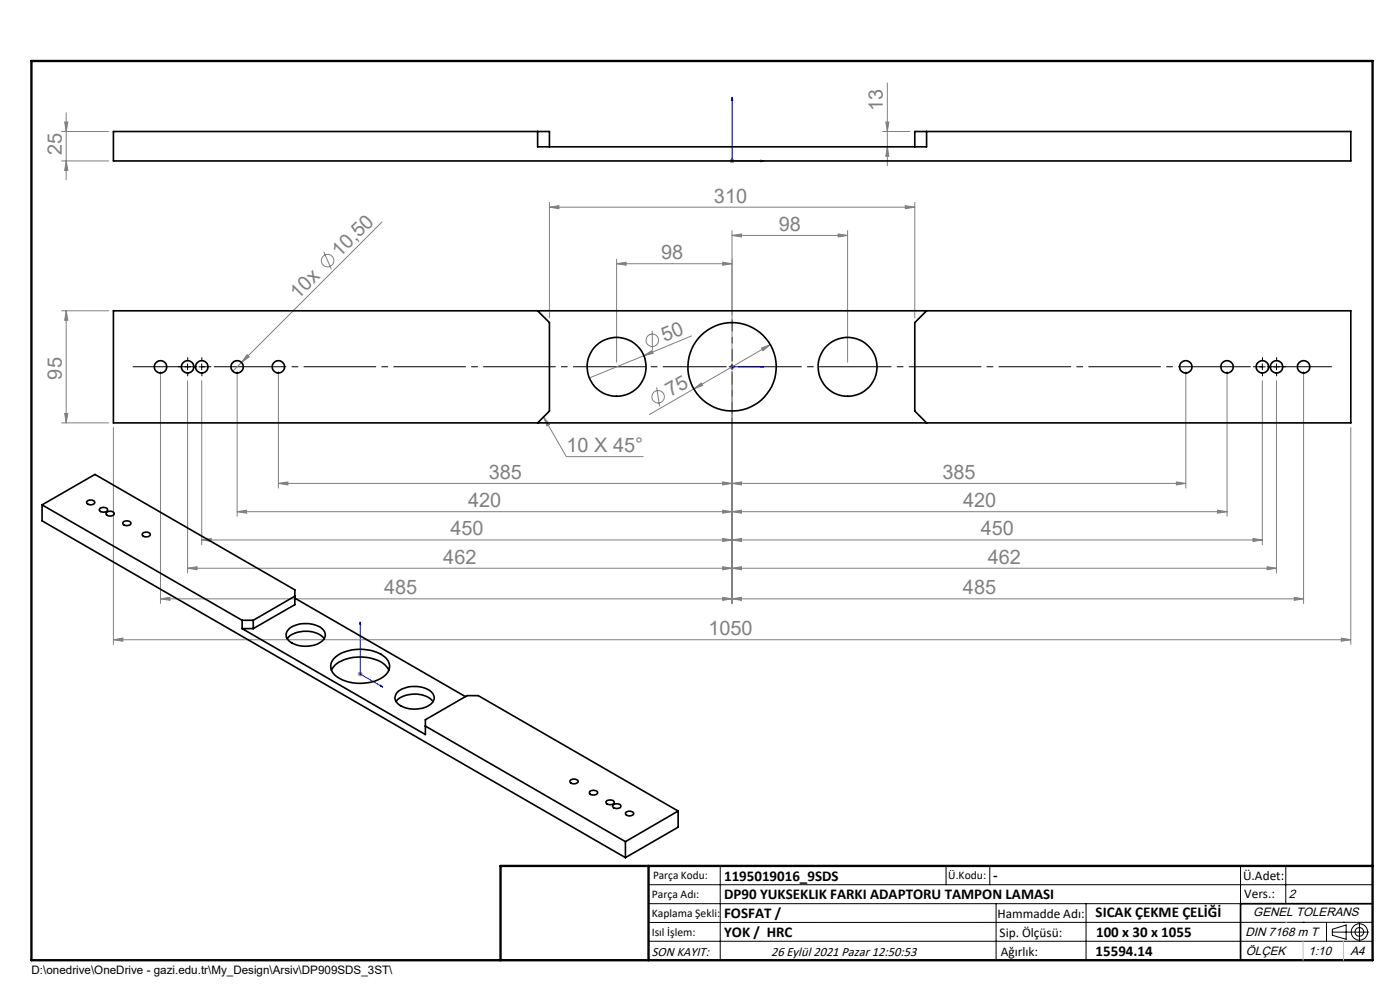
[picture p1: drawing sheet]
<svg xmlns="http://www.w3.org/2000/svg" width="297mm" height="210mm" viewBox="0 0 297 210" stroke-linecap="round" stroke-linejoin="round" font-family="sans-serif">
<g fill="none" stroke="#808080" stroke-width=".21">
<path d="M188.2 17.6v17.6M13.1 34.1h10M13.1 27.9h10M13.7 25.9h.7l-.4 2zM14 34.1l.4 2.1h-.7zM14 23.9v14.3M154.8 34.1h1M154.9 33.8l.7 .7M155.3 33.6v1M155.6 33.8l-.7 .7M187.3 27.9h5.7M187.9 25.9h.7l-.4 2z"/>
<path d="M188.2 31.1l.4 2.1h-.7zM68.7 53.4l1.6 3.7M81 47.1l-31.6 31.6M116.6 43.9l2-.3v.7zM116.6 42.9v24.5M116.6 43.9h77.5M130.8 55.9l2-.3v.7zM130.8 55v21.8M130.8 55.9h24.5M153.3 55.6l2 .3-2 .4zM155.3 49.9l2-.3v.7zM155.3 48.9v27.9"/>
<path d="M155.3 49.9h24.5M177.8 49.6l2 .3-2 .4zM179.8 48.9v27.9M192.1 43.6l2 .3-2 .4zM194.1 42.9v24.5M13.1 65.9h10M14 65.9l.4 2h-.7zM14 65.9v23.8M34 78.8v49.2M50.3 78.8v30.7M52.4 75.2l.5 .5-1.7 1.2zM59.1 78.8v24.7"/>
<path d="M136.6 75.5l1.7-1.1 .3 .6zM136.6 75.5l-11.6 4.7M138.4 70.2v4M146.7 71.3l-10.1 4.2M154.8 77.8h1M154.9 77.5l.7 .7M155.3 77.3v1M155.3 78.8v49.2M155.6 77.5l-.7 .7M161.5 73.8l1.9-.7-1.5 1.3zM163.4 73.1l-16.2 9.4M251.6 78.8v24.7"/>
<path d="M260.3 78.8v30.7M276.5 78.8v49.2M13.1 89.7h10M13.7 87.7h.7l-.4 2zM24.1 90.7v46M39.8 80.7v40.9M42.8 80.7v34.9M115.3 88.4l1.3 1.6-.6 .3zM115.3 88.4l4.9 8.5h16.3M139.3 82.2l.6 4M147.2 82.5l1.6-1.3 .3 .6zM147.2 82.5l-9.4 5.4"/>
<path d="M267.8 80.7v34.9M270.8 80.7v40.9M286.6 90.7v46M42.8 114.5l2-.3v.7zM50.3 108.5l2-.3v.7zM59.1 102.5l2-.3v.7zM59.1 102.5h192.5M153.3 108.2l2 .3-2 .4zM153.3 114.2l2 .3-2 .4zM153.3 102.2l2 .3-2 .4zM155.3 108.5l2-.3v.7zM155.3 114.5l2-.3v.7z"/>
<path d="M155.3 102.5l2-.3v.7zM249.6 102.2l2 .3-2 .4zM258.3 108.2l2 .3-2 .4zM260.3 108.5h-210M265.8 114.2l2 .3-2 .4zM267.8 114.5h-225M24.1 135.7l2-.3v.6zM24.1 135.7h262.5M34 127l2.1-.3v.6zM34 127h242.5M39.8 120.5l2-.3v.7zM153.3 126.7l2 .3-2 .3z"/>
<path d="M153.3 120.2l2 .3-2 .4zM155.3 120.5l2-.3v.7zM155.3 127l2-.3v.6zM268.8 120.2l2 .3-2 .4zM270.8 120.5h-231M274.6 126.7l1.9 .3-1.9 .3zM284.6 135.4l2 .3-2 .3zM75.9 143h1M76.1 142.6l.7 .7M76.4 142.5v1M76.8 142.6l-.7 .7"/>
<circle cx="69.5" cy="55.3" r="1.33"/>
<circle cx="138.4" cy="72.2" r="1.34"/>
<circle cx="139.6" cy="84.2" r="1.33"/>
</g>
<g fill="none" stroke="#000" stroke-width=".21">
<path d="M39.2 77.8h1.2M39.8 77.2v1.2M42.2 77.8h1.2M42.8 77.2v1.2M154.7 77.8h1.2M155.3 77.2v1.2M267.2 77.8h1.2M267.8 77.2v1.2M270.2 77.8h1.2M270.8 77.2v1.2M137.6 187.7h153.6M137.6 191.7h153.6"/>
<path d="M137.6 199.7h153.6M152.8 183.7v20M200.7 183.7v4M210 183.7v4M211.3 191.7v12M230.4 191.7v12M263.2 183.7v20M272.8 183.7v8M276.4 195.6h.1M281.4 195.6v4.1M282.6 197.7h7.8M282.6 197.1l3-.9v3l-3-.8z"/>
<path d="M285 195.6h.1M288.4 195.8v3.8M291.2 195.6l-153.6 .1"/>
<circle cx="288.4" cy="197.7" r="1.74"/>
<circle cx="288.4" cy="197.7" r=".93"/>
</g>
<path d="M155.3 20.6l.2 .7h-.3zM155.3 20.6v13.5h6.8M161.4 34l.7 .1-.7 .2zM155.2 77.8h.3zM155.3 77.8h.1M155.3 77.8h6.8M162.1 77.8h-.7h.7M76.4 131.9l.1 .6-.2-.1zM76.4 131.9v11.1l4.8 2.7M80.7 145.3l.5 .4-.5-.1z" fill="none" stroke="#00f" stroke-width=".21"/>
<g fill="none" stroke="#000" stroke-width=".21" stroke-dasharray="15.2 1.3 1.3 1.3">
<path d="M38.6 77.8h-.7M39.8 76.5v-.6M39.8 79v.7M41.1 77.8h.7M41.6 77.8h-.7M42.8 76.5v-.6M42.8 79v.7M44.1 77.8h.7M266.6 77.8h-.7M267.8 76.5v-.6M267.8 79v.7M269.1 77.8h.7"/>
<path d="M269.6 77.8h-.7M270.8 76.5v-.6M270.8 79v.7M272.1 77.8h.7"/>
</g>
<path d="M155.3 76.5v-8.7M155.3 79v8.8" fill="none" stroke="#000" stroke-width=".21" stroke-dasharray="15.2 1.3 1.3 1.3" stroke-dashoffset="12.8"/>
<path d="M154.1 77.8h-125.9M156.6 77.8h125.9" fill="none" stroke="#000" stroke-width=".21" stroke-dasharray="15.2 1.3 1.3 1.3" stroke-dashoffset="1.8"/>
<path d="M106.2 203.7h185" fill="none" stroke="#000" stroke-width=".25"/>
<path d="M291.2 191.7h-28v12" fill="none" stroke="#000" stroke-width=".35"/>
<path d="M6.7 12.9h284.5v190.8h-284.5zM137.6 183.7v20M291.2 183.7h-185v20" fill="none" stroke="#000" stroke-width=".5"/>
<path d="M272.8 195.6h.1M276.4 199.7v4M285 199.7v4" fill="none" stroke="#c0c0c0" stroke-width=".21"/>
<g fill="#00f">
<path d="M80.7 145.3l.5 .4-.5-.1zM76.4 131.9l.1 .6-.2-.1zM161.4 34l.7 .1-.7 .2zM155.3 20.6l.2 .7h-.3z"/>
<path d="M161.4 77.8h.7zM155.2 77.8h.3z"/>
</g>
<g fill="#808080">
<path d="M136.6 75.5l1.7-1.1 .3 .6z"/>
<path d="M52.4 75.2l.5 .5-1.7 1.2z"/>
<path d="M153.3 108.2l2 .3-2 .4zM50.3 108.5l2-.3v.7zM153.3 114.2l2 .3-2 .4zM42.8 114.5l2-.3v.7zM153.3 120.2l2 .3-2 .4zM39.8 120.5l2-.3v.7z"/>
<path d="M24.1 135.7l2-.3v.6zM284.6 135.4l2 .3-2 .3zM155.3 49.9l2-.3v.7zM177.8 49.6l2 .3-2 .4zM155.3 108.5l2-.3v.7zM258.3 108.2l2 .3-2 .4zM155.3 114.5l2-.3v.7zM265.8 114.2l2 .3-2 .4zM155.3 120.5l2-.3v.7zM268.8 120.2l2 .3-2 .4zM34 127l2.1-.3v.6zM153.3 126.7l2 .3-2 .3zM155.3 127l2-.3v.6zM274.6 126.7l1.9 .3-1.9 .3zM115.3 88.4l1.3 1.6-.6 .3z"/>
<path d="M116.6 43.9l2-.3v.7zM192.1 43.6l2 .3-2 .4z"/>
<path d="M153.3 102.2l2 .3-2 .4zM59.1 102.5l2-.3v.7z"/>
<path d="M153.3 55.6l2 .3-2 .4zM130.8 55.9l2-.3v.7z"/>
<path d="M161.5 73.8l.4 .6 1.5-1.3zM147.2 82.5l1.9-.7-.3-.6z"/>
<path d="M188.2 31.1l.4 2.1h-.7zM187.9 25.9h.7l-.4 2z"/>
<path d="M13.7 25.9h.7l-.4 2zM14 34.1l.4 2.1h-.7zM14 65.9l.4 2h-.7zM13.7 87.7h.7l-.4 2z"/>
<path d="M155.3 102.5l2-.3v.7zM249.6 102.2l2 .3-2 .4z"/>
</g>
<g fill="none" stroke="#000" stroke-width=".35">
<path d="M114.1 27.9v3.2h82.5v-3.2M116.6 31.1v-3.2h-92.5v6.2h262.5v-6.2h-92.5v3.2M24.1 65.9h262.5v23.8h-262.5zM114.1 65.9l2.5 2.5v18.8l-2.5 2.5M196.6 65.9l-2.5 2.5v18.8l2.5 2.5M8.9 107.1v3.4l123.8 71.4M8.9 107.1l42.5 24.5M8.9 107.1l11.2-6.5 42.4 24.5v3.2l-8.8 5M18.5 106.3a1.04 1.04 0 0 1 1.6 .3 .94 .94 0 0 1-.9 .5 .94 .94 0 0 1-.8-.6zM21.2 107.9a1.08 1.08 0 0 1 1.6 .3 1.03 1.03 0 0 1-1.7 0zM22.6 108.7a1.04 1.04 0 0 1 1.6 .3 1 1 0 0 1-1.7 0zM26.1 110.7a1.08 1.08 0 0 1 1.7 .3 1 1 0 0 1-1.8 0z"/>
<path d="M30.3 113.1a1.04 1.04 0 0 1 1.6 .3 1 1 0 0 1-1.7 0zM51.4 133.3l38.8 22.5v-3.1l8.9-5.1h2.4l42.4 24.4M51.4 131.6v1.7M51.4 133.3h2.3M51.4 131.6h2.3M53.7 131.6v1.7M60.9 135.5a5.5 5.5 0 0 1 5.9-1.3l1.2 .5 .8 .8M61.5 133.2a6.2 6.2 0 0 1 7 .4 1.72 1.72 0 0 1-.8 2.8 5.9 5.9 0 0 1-6.6-.7 1.6 1.6 0 0 1 .4-2.5zM62.5 126.9l36.2 20.9M62.5 126.5l-8.8 5.1M71 139.6a9.2 9.2 0 0 1 9.8-.8 2.67 2.67 0 0 1 1.4 3.9 7.6 7.6 0 0 1-6.8 2.2 6.2 6.2 0 0 1-5.1-2.7 2.31 2.31 0 0 1 .7-2.6zM70.3 142.2a5.1 5.1 0 0 1 4.1-2.6 8.9 8.9 0 0 1 7.3 1.5l.8 1.1"/>
<path d="M84 148.8a5.5 5.5 0 0 1 5.9-1.3l1.5 .8 .5 .5M84.3 146.8a6 6 0 0 1 7.3 .1 1.7 1.7 0 0 1-.8 2.8 5.9 5.9 0 0 1-6.6-.7 1.54 1.54 0 0 1 .1-2.2zM90.2 154l42.5 24.5M121 165.5a1.09 1.09 0 0 1 1.7 .3 1.03 1.03 0 0 1-1.8 0zM125.1 167.9a1.12 1.12 0 0 1 1.7 .3 1.03 1.03 0 0 1-1.8 0zM128.7 169.9a1.16 1.16 0 0 1 1.6 .3 1 1 0 0 1-1.7 0zM130.1 170.7a1.09 1.09 0 0 1 1.6 .3 1.03 1.03 0 0 1-1.7 0zM132.7 178.5v3.4M132.8 172.3a1.09 1.09 0 0 1 1.6 .3 1.03 1.03 0 0 1-1.7 0zM143.9 172l-11.2 6.5M143.9 172v3.5l-11.2 6.4"/>
<circle cx="34.1" cy="77.8" r="1.32"/>
<circle cx="39.8" cy="77.8" r="1.32"/>
<circle cx="42.8" cy="77.8" r="1.32"/>
<circle cx="50.3" cy="77.8" r="1.31"/>
<circle cx="59.1" cy="77.8" r="1.31"/>
<circle cx="130.8" cy="77.8" r="6.3"/>
<circle cx="155.3" cy="77.8" r="9.4"/>
<circle cx="179.8" cy="77.8" r="6.3"/>
<circle cx="251.5" cy="77.8" r="1.32"/>
<circle cx="260.3" cy="77.8" r="1.32"/>
<circle cx="267.8" cy="77.8" r="1.32"/>
<circle cx="270.8" cy="77.8" r="1.32"/>
<circle cx="276.6" cy="77.8" r="1.32"/>
</g>
<g font-size="4.2" fill="#808080">
<text x="187.3" y="23.5" transform="rotate(-90 187.3 23.5)">13</text>
<text x="13.1" y="32.9" transform="rotate(-90 13.1 32.9)">25</text>
<text x="151.5" y="43">310</text>
<text x="165.2" y="49">98</text>
<text x="72.1" y="54.7" transform="rotate(-45 72.1 54.7)">10,50</text>
<text x="140.3" y="55">98</text>
<text x="63.2" y="63.6" transform="rotate(-45 63.2 63.6)">10x</text>
<text x="141" y="72.6" transform="rotate(-22 141 72.6)">50</text>
<text x="13.1" y="80.5" transform="rotate(-90 13.1 80.5)">95</text>
<text x="142.2" y="84.3" transform="rotate(-30 142.2 84.3)">75</text>
<text x="120.2" y="95.9">10 X 45°</text>
<text x="103.7" y="101.6">385</text>
<text x="199.9" y="101.6">385</text>
<text x="99.3" y="107.6">420</text>
<text x="204.3" y="107.6">420</text>
<text x="95.5" y="113.6">450</text>
<text x="208" y="113.6">450</text>
<text x="94" y="119.6">462</text>
<text x="209.5" y="119.6">462</text>
<text x="81.5" y="126.1">485</text>
<text x="204.3" y="126.1">485</text>
<text x="150.3" y="134.7">1050</text>
</g>
<g font-size="3.2">
<text x="153.6" y="186.8">1195019016_9SDS</text>
<text x="153.6" y="190.8">DP90 YUKSEKLIK FARKI ADAPTORU TAMPON LAMASI</text>
<text x="210.7" y="186.6">-</text>
<text x="153.6" y="194.8">FOSFAT /</text>
<text x="232.4" y="194.5">SICAK ÇEKME ÇELİĞİ</text>
<text x="153.6" y="198.8">YOK / HRC</text>
<text x="232.4" y="202.8">15594.14</text>
<text x="232.5" y="198.8">100 x 30 x 1055</text>
</g>
<g font-size="2.8">
<text x="263.7" y="186.7">Ü.Adet:</text>
<text x="263.9" y="190.5">Vers.:</text>
<text x="211.6" y="194.8">Hammadde Adı:</text>
<text x="138.3" y="202.8">SON KAYIT:</text>
<text x="163.6" y="202.8">26 Eylül 2021 Pazar 12:50:53</text>
<text x="212.1" y="198.7">Sip. Ölçüsü:</text>
<text x="212.3" y="202.7">Ağırlık:</text>
</g>
<g font-size="2.6">
<text x="273.4" y="190.4">2</text>
<text x="265.9" y="194.4">GENEL TOLERANS</text>
<text x="264.2" y="198.5">DIN 7168 m T</text>
<text x="264.3" y="202.6">ÖLÇEK</text>
<text x="277.6" y="202.6">1:10</text>
<text x="286.5" y="202.6">A4</text>
</g>
<g font-size="2.5">
<text x="138.3" y="190.5">Parça Adı:</text>
<text x="138.5" y="186.5">Parça Kodu:</text>
<text x="201.2" y="186.5">Ü.Kodu:</text>
<text x="138.3" y="194.5">Kaplama Şekli:</text>
<text x="138.3" y="198.6">Isıl İşlem:</text>
<text x="6.7" y="206.7">D:\onedrive\OneDrive - gazi.edu.tr\My_Design\Arsiv\DP909SDS_3ST\</text>
</g>
</svg>
